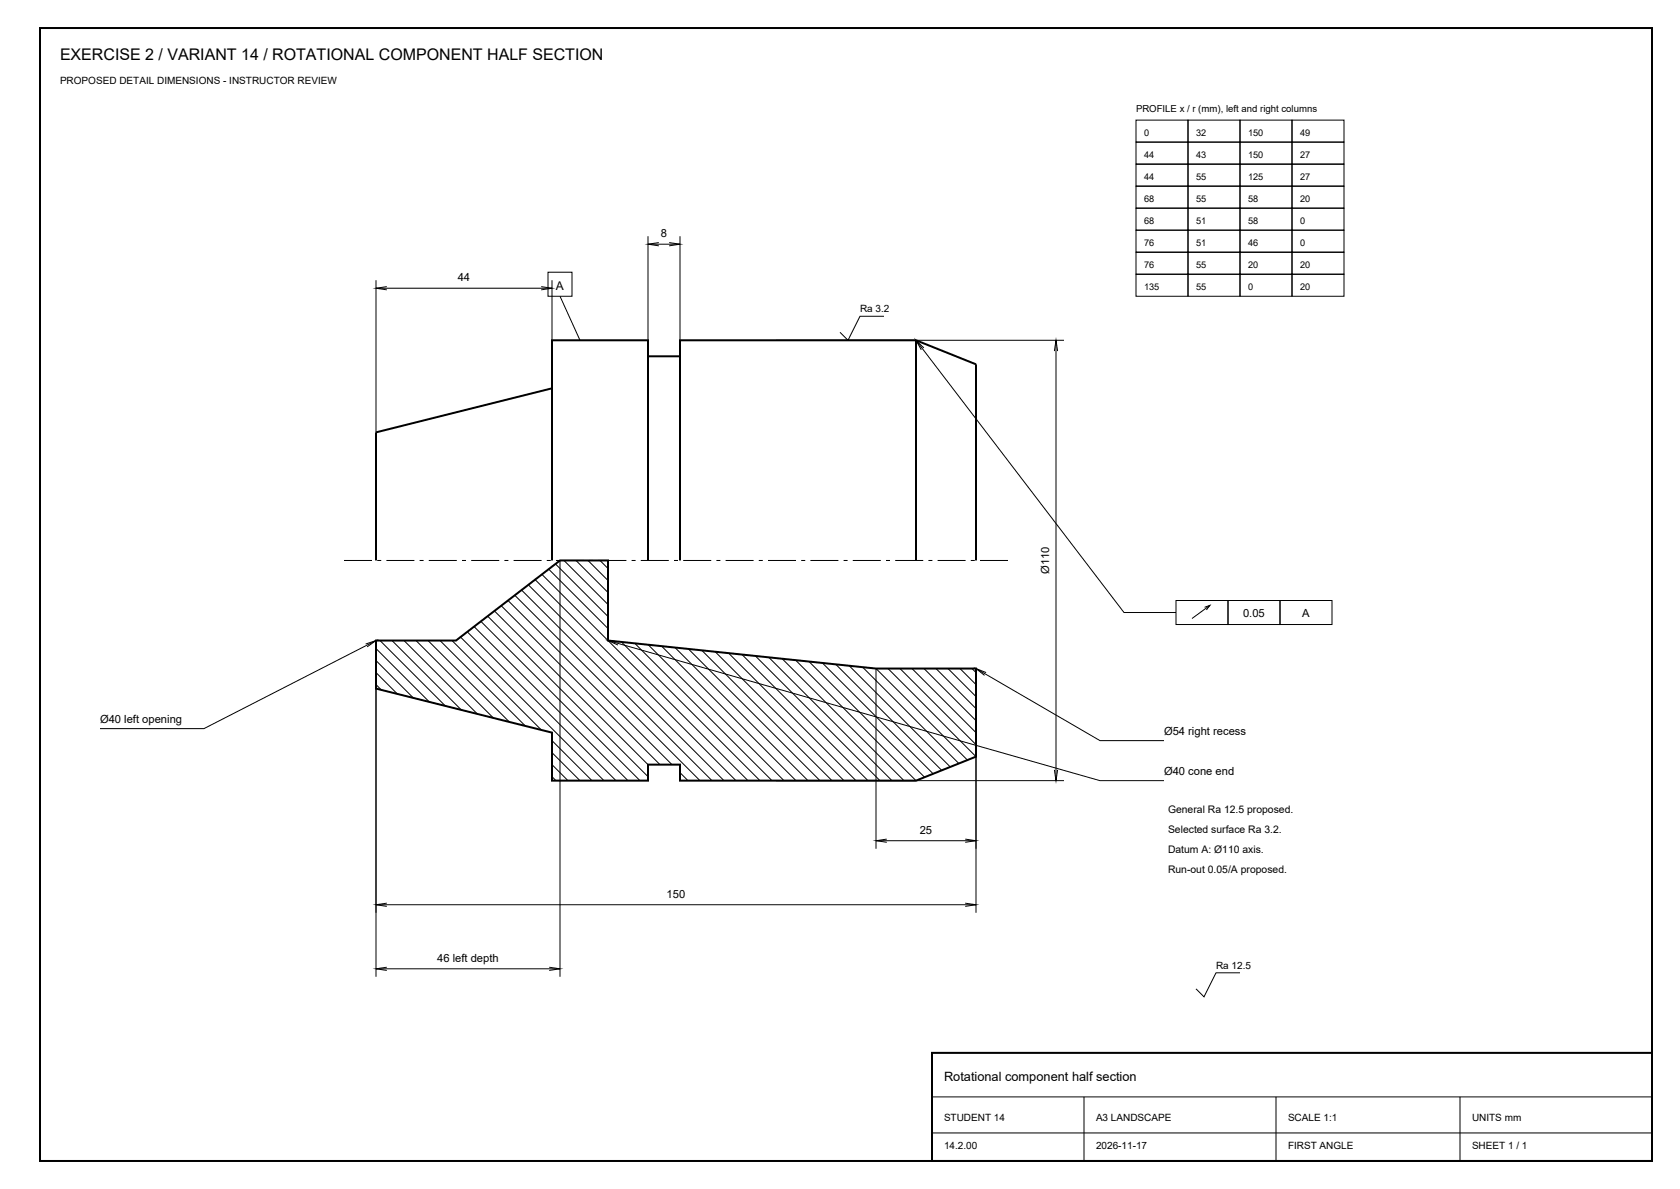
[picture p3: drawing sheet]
<svg xmlns="http://www.w3.org/2000/svg" width="420mm" height="297mm" viewBox="0 0 420 297" stroke-linecap="round" stroke-linejoin="round" font-family="sans-serif">
<path d="M10 7h403v283h-403zM138 85v55M162 85v55M170 85v55M229 85v55M94 140v-32l44-11v-12h24v4h8v-4h59l15 6v49M94 160h20l26-20h12v20l67 7h25v22l-15 6h-59v-4h-8v4h-24v-12l-44-11zM233 263h180v27h-180z" fill="none" stroke="#000" stroke-width=".5"/>
<g fill="none" stroke="#000" stroke-width=".25">
<path d="M284 30h13v5.5h-13zM284 35.5h13v5.5h-13zM297 30h13v5.5h-13zM297 35.5h13v5.5h-13zM310 30h13v5.5h-13zM310 35.5h13v5.5h-13zM323 30h13v5.5h-13zM323 35.5h13v5.5h-13zM162 59v26M170 59v26M284 41h13v5.5h-13zM284 46.5h13v5.5h-13z"/>
<path d="M284 52h13v5.5h-13zM284 57.5h13v5.5h-13zM297 41h13v5.5h-13zM297 46.5h13v5.5h-13zM297 52h13v5.5h-13zM297 57.5h13v5.5h-13zM310 41h13v5.5h-13zM310 46.5h13v5.5h-13zM310 52h13v5.5h-13zM310 57.5h13v5.5h-13zM323 41h13v5.5h-13zM323 46.5h13v5.5h-13z"/>
<path d="M323 52h13v5.5h-13zM323 57.5h13v5.5h-13zM94 70v38M94 72h44M96.7 71.6l-2.7 .4 2.7 .4M135.3 71.6l2.7 .4-2.7 .4M137 68h6v6h-6zM138 70v15M140 74l5 11M162 61h8M164.7 60.6l-2.7 .4 2.7 .4M167.3 60.6l2.7 .4-2.7 .4"/>
<path d="M221 79h-6l-3 6-2-2M284 63h13v5.5h-13zM284 68.5h13v5.5h-13zM297 63h13v5.5h-13zM297 68.5h13v5.5h-13zM310 63h13v5.5h-13zM310 68.5h13v5.5h-13zM323 63h13v5.5h-13zM323 68.5h13v5.5h-13zM194 85h72M229 85l52 68h13M231 86.9l-2-1.9 1.3 2.4"/>
<path d="M263.6 87.7l.4-2.7 .4 2.7M264 85v110M140 140v104M141 140l11 11M144 140l8 8M147 140l5 5M150 140l2 2M94 160l-43 22h-26M95 160l16.3 16.3M98 160l17.3 17.3M101 160l18.3 18.3M104 160l19.3 19.3"/>
<path d="M107 160l20.3 20.3M110 160l21.3 21.3M113 160l22.3 22.3M115.1 159.1l35.9 35.9M116.8 157.8l37.2 37.2M118.5 156.5l38.5 38.5M120.2 155.2l39.8 39.8M121.9 153.9l40.1 40.1M123.6 152.6l38.4 38.4M125.3 151.3l39.7 39.7M127 150l41 41M128.7 148.7l46.3 46.3"/>
<path d="M130.4 147.4l47.6 47.6M132.1 146.1l48.9 48.9M133.8 144.8l50.2 50.2M135.5 143.5l16.5 16.5M137.2 142.2l14.8 14.8M138.9 140.9l13.1 13.1M152 160l123 35h16M152 160l35 35M294 150h13v6h-13zM301.1 151.7l1.4-.5-.9 1.1M302.5 151.2l-4.5 3.3M307 150h13v6h-13z"/>
<path d="M320 150h13v6h-13zM91.4 160.9l2.6-.9-2.2 1.6M94 162l13.3 13.3M94 165l9.3 9.3M94 168l5.3 5.3M94 171l1.3 1.3M94 172v72M154.7 160.4l-2.7-.4 2.5 1.1M155.4 160.4l34.6 34.6M158.7 160.7l34.3 34.3M162 161l34 34M165.4 161.4l33.6 33.6"/>
<path d="M168.8 161.8l33.2 33.2M172.1 162.1l32.9 32.9M175.5 162.4l32.5 32.6M178.8 162.8l32.2 32.2M182.1 163.2l31.9 31.8M185.5 163.5l31.5 31.5M188.8 163.8l31.2 31.2M192.2 164.2l30.8 30.8M195.6 164.6l30.4 30.4M198.9 164.9l30.1 30.1M202.3 165.2l28.8 28.9M205.6 165.6l27.7 27.7"/>
<path d="M208.9 166l26.5 26.4M212.3 166.3l25.3 25.3M215.6 166.6l24.1 24.1M222 167l22 22M225 167l19 19M228 167l16 16M231 167l13 13M234 167l10 10M237 167l7 7M240 167l4 4M243 167l1 1M246.5 168l-2.5-1 2.1 1.7"/>
<path d="M138 185l10 10M138 188l7 7M138 191l4 4M138 194l1 1M170 193l2 2M194 195h72M241.9 189.9l-22.9-22.9v45M263.6 192.3l.4 2.7 .4-2.7M291 185h-16l-31-18v61M219 210h25M221.7 209.6l-2.7 .4 2.7 .4M241.3 209.6l2.7 .4-2.7 .4"/>
<path d="M94 226h150M96.7 225.6l-2.7 .4 2.7 .4M241.3 225.6l2.7 .4-2.7 .4M94 242h46M96.7 241.6l-2.7 .4 2.7 .4M137.3 241.6l2.7 .4-2.7 .4M310 243h-6l-3 6-2-2M233 274h180M271 274v16M319 274v16M365 274v16M233 283h180"/>
</g>
<path d="M86 140h166" fill="none" stroke="#000" stroke-width=".25" stroke-dasharray="7 1.3 1 1.3" stroke-linecap="butt"/>
<text font-size="4" x="15" y="15">EXERCISE 2 / VARIANT 14 / ROTATIONAL COMPONENT HALF SECTION</text>
<text font-size="3.2" x="236" y="270">Rotational component half section</text>
<text font-size="3" x="139" y="72.5">A</text>
<g font-size="2.8">
<text x="165.2" y="59.3">8</text>
<text x="114.4" y="70.3">44</text>
<text x="262.3" y="143.4" transform="rotate(-90 262.3 143.4)">Ø110</text>
<text x="310.8" y="154.2">0.05</text>
<text x="325.6" y="154.2">A</text>
<text x="25" y="180.5">Ø40 left opening</text>
<text x="291" y="183.5">Ø54 right recess</text>
<text x="291" y="193.5">Ø40 cone end</text>
<text x="229.9" y="208.3">25</text>
<text x="166.7" y="224.3">150</text>
<text x="109.3" y="240.3">46 left depth</text>
</g>
<g font-size="2.6">
<text x="292" y="203">General Ra 12.5 proposed.</text>
<text x="292" y="208">Selected surface Ra 3.2.</text>
<text x="292" y="213">Datum A: Ø110 axis.</text>
<text x="292" y="218">Run-out 0.05/A proposed.</text>
</g>
<g font-size="2.5">
<text x="15" y="21">PROPOSED DETAIL DIMENSIONS - INSTRUCTOR REVIEW</text>
<text x="215" y="78">Ra 3.2</text>
<text x="304" y="242">Ra 12.5</text>
<text x="236" y="280">STUDENT 14</text>
<text x="274" y="280">A3 LANDSCAPE</text>
<text x="322" y="280">SCALE 1:1</text>
<text x="368" y="280">UNITS mm</text>
<text x="236" y="287">14.2.00</text>
<text x="274" y="287">2026-11-17</text>
<text x="322" y="287">FIRST ANGLE</text>
<text x="368" y="287">SHEET 1 / 1</text>
</g>
<text font-size="2.4" x="284" y="28">PROFILE x / r (mm), left and right columns</text>
<g font-size="2.3">
<text x="286" y="33.9">0</text>
<text x="299" y="33.9">32</text>
<text x="312" y="33.9">150</text>
<text x="325" y="33.9">49</text>
<text x="286" y="39.3">44</text>
<text x="299" y="39.3">43</text>
<text x="312" y="39.3">150</text>
<text x="325" y="39.3">27</text>
<text x="286" y="44.8">44</text>
<text x="299" y="44.8">55</text>
<text x="312" y="44.8">125</text>
<text x="325" y="44.8">27</text>
<text x="286" y="50.3">68</text>
<text x="299" y="50.3">55</text>
<text x="312" y="50.3">58</text>
<text x="325" y="50.3">20</text>
<text x="286" y="55.8">68</text>
<text x="299" y="55.8">51</text>
<text x="312" y="55.8">58</text>
<text x="325" y="55.8">0</text>
<text x="286" y="61.3">76</text>
<text x="299" y="61.3">51</text>
<text x="312" y="61.3">46</text>
<text x="325" y="61.3">0</text>
<text x="286" y="66.9">76</text>
<text x="299" y="66.9">55</text>
<text x="312" y="66.9">20</text>
<text x="325" y="66.9">20</text>
<text x="286" y="72.4">135</text>
<text x="299" y="72.4">55</text>
<text x="312" y="72.4">0</text>
<text x="325" y="72.4">20</text>
</g>
</svg>
